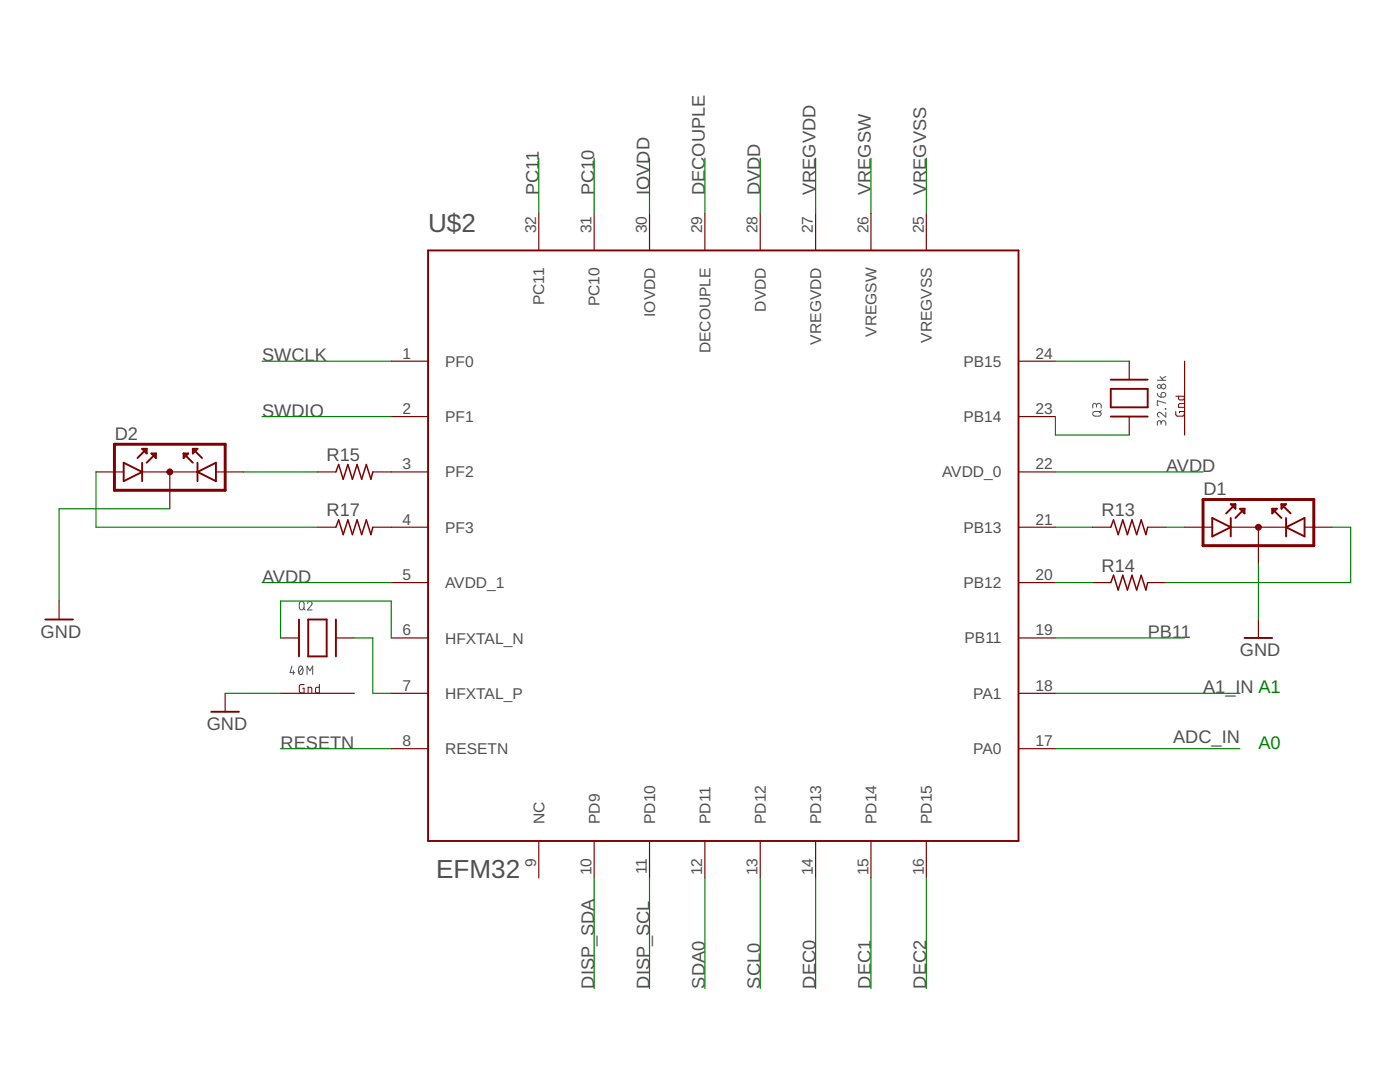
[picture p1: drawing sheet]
<svg xmlns="http://www.w3.org/2000/svg" width="279mm" height="216mm" viewBox="0 0 279 216" stroke-linecap="round" stroke-linejoin="round" font-family="sans-serif">
<g fill="none" stroke="#505050" stroke-width=".2">
<path d="M231 78.5a.73 .73 0 0 0 .7 .7M231 75.9h1.7M231.5 75.1l.6 .8M231.8 78.4a.48 .48 0 0 1 .8 .2 .48 .48 0 0 1-.4 .6h-.5zM232.7 75.1l-.8 .4M218.2 82.2l1.1-.1a.47 .47 0 0 1 .5 .5 .47 .47 0 0 1-.5 .4l-1.1-.1-.1-.3zM218.8 81a.48 .48 0 0 1 .5-.5 .48 .48 0 0 1 .5 .5v.4M218.8 81.2v-.3a.37 .37 0 0 0-.3-.4 .37 .37 0 0 0-.4 .4v.5M219.8 81.9l-.4 .4M231.7 84.4a.48 .48 0 0 1 .5-.5 .48 .48 0 0 1 .5 .5v.5M231.7 84.7v-.4a.37 .37 0 0 0-.4-.4 .37 .37 0 0 0-.3 .4v.6M232.6 81.6h.1z"/>
<path d="M232.7 82.3v.9l-1-.8a.46 .46 0 0 0-.7 .2 .46 .46 0 0 0 .3 .6M232.7 80.4l-1.7-.4v.9h.2M58.3 132.9l-.4 1.3h.9M58.5 133.8v.8M59.8 133l.2-.1a1 1 0 0 1 0 1.7 1.06 1.06 0 0 1-.2-1.6zM59.9 120.1l.5-.1 .2 .3a1.38 1.38 0 0 1-.1 1.3l-.3 .1-.3-.1a1.38 1.38 0 0 1-.1-1.3zM60.4 133.3l-.8 .9M60.5 121.3l.4 .4M61.3 134.6v-1.7l.5 .9 .6-.9v1.7M61.4 120.4a.46 .46 0 0 1 .6-.4 .46 .46 0 0 1 .1 .8l-.7 .9h.9"/>
<circle cx="231.3" cy="77.1" r=".37"/>
<circle cx="232.2" cy="77.1" r=".47"/>
</g>
<g fill="none" stroke="#800000" stroke-width=".23">
<path d="M107.5 42.6v7.4M118.6 42.6v7.4M129.6 42.6v7.4M140.7 42.6v7.4M151.7 42.6v7.4M162.8 42.6v7.4M173.8 42.6v7.4M184.9 42.6v7.4M78.1 72.1h7.3M203.3 72.1h7.3M225.4 72.1v3.7M236.4 72.1v14.7"/>
<path d="M19.2 94.2h5.5M28.4 94.2h11M33.9 94.2v7.3M43.1 94.2h5.5M63.4 94.2h3.6M74.4 94.2h11M78.1 83.1h7.3M203.3 83.1h7.3M203.3 94.2h7.3M225.4 83.1v3.7M11.8 119.9v3.7M63.4 105.2h3.6"/>
<path d="M74.4 105.2h11M78.1 116.2h7.3M203.3 105.2h7.3M203.3 116.2h7.3M218 105.2h3.7M218 116.2h3.7M229 105.2h3.7M229 116.2h3.7M236.4 105.2h5.5M245.6 105.2h11.1M251.1 105.2v7.4M260.3 105.2h5.6"/>
<path d="M44.9 138.3v3.7M56 127.3h3.7M56 138.3h14.7M67 127.3h3.7M78.1 127.3h7.3M78.1 138.3h7.3M203.3 127.3h7.3M203.3 138.3h7.3M251.1 123.6v3.7M78.1 149.4h7.3M203.3 149.4h7.3M107.5 167.8v7.4"/>
<path d="M118.6 167.8v7.4M129.6 167.8v7.4M140.7 167.8v7.4M151.7 167.8v7.4M162.8 167.8v7.4M173.8 167.8v7.4M184.9 167.8v7.4"/>
</g>
<g fill="none" stroke="#800000" stroke-width=".38">
<path d="M85.4 50h117.9v117.8h-117.9zM221.7 75.8h7.3M221.7 77.6h7.3v3.7h-7.3zM24.7 92.3l3.7 1.9-3.7 1.8zM28.4 92.3v3.7M28.4 89.6h.9v.9zM29.3 89.6l-1.9 1.8M30.2 90.5h.9v.9zM31.1 90.5l-1.8 1.8M36.6 90.5h1l-1 .9zM36.6 90.5l1.9 1.8M38.5 89.6h.9l-.9 .9z"/>
<path d="M38.5 89.6l1.8 1.8M39.4 94.2l3.7-1.9v3.7zM39.4 92.3v3.7M221.7 83.1h7.3M241.9 103.4l3.7 1.8-3.7 1.8zM245.6 103.4v3.6M245.6 100.6h.9v.9zM246.5 100.6l-1.8 1.8M247.5 101.5h.9v.9zM248.4 101.5l-1.9 1.9M253.9 101.5h.9l-.9 .9zM253.9 101.5l1.8 1.9"/>
<path d="M255.7 100.6h1l-1 .9zM255.7 100.6l1.9 1.8M256.7 105.2l3.6-1.8v3.6zM256.7 103.4v3.6M9 123.6h5.6M59.7 123.6v7.4M61.5 123.6h3.7v7.4h-3.7zM67 123.6v7.4M248.4 127.3h5.5M42.2 142h5.5"/>
</g>
<path d="M234.7 79.1h1.6v.5l-.2 .2h-.7l-.2-.2v-.5M234.7 82.1v.7l.2 .2h1.2l.2-.2v-.7h-.9v.3M236.3 80.5h-.8l-.3 .3v.5h1.1M60.7 136.6h-.7l-.2 .2-.1 1.1 .3 .3 .7 .1v-1h-.3M61.5 138.3v-1.2l.7 .2v1M63.7 136.6v1.7h-.6l-.1-.3v-.7l.1-.1 .6-.1" fill="none" stroke="#800000" stroke-width=".2"/>
<path d="M22.8 88.6h22.1v9.2h-22.1zM240.1 99.7h22.1v9.2h-22.1z" fill="none" stroke="#800000" stroke-width=".59"/>
<g fill="#800000" stroke="#800000" stroke-width=".2">
<path d="M250.8 104.8a.58 .58 0 0 1 .9 .2 .58 .58 0 0 1-.5 .8 .58 .58 0 0 1-.7-.6l.7-.1 .1 .2-.8-.1z" fill-rule="evenodd"/>
<path d="M33.5 93.7a.59 .59 0 0 1 .9 .2 .59 .59 0 0 1-.4 .8 .59 .59 0 0 1-.7-.5h.4l.2-.2 .1 .2h-.7z" fill-rule="evenodd"/>
</g>
<path d="M67 94.2l.6-1.5 .9 2.9 .9-2.9 .9 2.9 1-2.9 .9 2.9 .9-2.9 .9 2.9 .4-1.4M67 105.2l.6-1.5 .9 3 .9-3 .9 3 1-3 .9 3 .9-3 .9 3 .4-1.5M221.7 105.2l.5-1.5 1 3 .9-3 .9 3 .9-3 .9 3 1-3 .9 3 .3-1.5M221.7 116.2l.5-1.4 1 2.9 .9-2.9 .9 2.9 .9-2.9 .9 2.9 1-2.9 .9 2.9 .3-1.5" fill="none" stroke="#800000" stroke-width=".3"/>
<g fill="none" stroke="#008000" stroke-width=".23">
<path d="M107.5 31.6v11M118.6 31.6v11M129.6 31.6v11M140.7 31.6v11M151.7 31.6v11M162.8 31.6v11M173.8 31.6v11M184.9 31.6v11M52.3 72.1h25.8M210.6 72.1h14.8M19.2 94.2v11h44.2M48.6 94.2h14.8"/>
<path d="M52.3 83.1h25.8M210.6 83.1v3.7h14.8M210.6 94.2h29.5M33.9 101.5h-22.1v18.4M52.3 116.2h25.8M210.6 105.2h7.4M210.6 116.2h7.4M232.7 105.2h3.7M251.1 112.6v11M265.9 105.2h3.7v11h-36.9M44.9 138.3h11.1M56 127.3v-7.4h22.1v7.4"/>
<path d="M70.7 127.3h3.7v11h3.7M210.6 138.3h36.9M210.6 127.3h25.8M56 149.4h22.1M210.6 149.4h36.9M118.6 175.2v22.1M129.6 175.2v22.1M140.7 175.2v22.1M151.7 175.2v22.1M162.8 175.2v22.1M173.8 175.2v22.1M184.9 175.2v22.1"/>
</g>
<g font-size="5.2" fill="#505050">
<text x="85.4" y="46.3">U$2</text>
<text x="87.1" y="175.2">EFM32</text>
</g>
<g font-size="3.6" fill="#505050">
<text x="107.5" y="38.9" transform="rotate(-90 107.5 38.9)">PC11</text>
<text x="118.6" y="38.9" transform="rotate(-90 118.6 38.9)">PC10</text>
<text x="129.6" y="38.9" transform="rotate(-90 129.6 38.9)">IOVDD</text>
<text x="140.7" y="38.9" transform="rotate(-90 140.7 38.9)">DECOUPLE</text>
<text x="151.7" y="38.9" transform="rotate(-90 151.7 38.9)">DVDD</text>
<text x="162.8" y="38.9" transform="rotate(-90 162.8 38.9)">VREGVDD</text>
<text x="173.8" y="38.9" transform="rotate(-90 173.8 38.9)">VREGSW</text>
<text x="184.9" y="38.9" transform="rotate(-90 184.9 38.9)">VREGVSS</text>
<text x="52.3" y="72.1">SWCLK</text>
<text x="52.3" y="83.1">SWDIO</text>
<text x="22.9" y="87.7">D2</text>
<text x="65.2" y="92">R15</text>
<text x="232.7" y="94.2">AVDD</text>
<text x="240.2" y="98.8">D1</text>
<text x="65.2" y="103">R17</text>
<text x="219.8" y="103">R13</text>
<text x="52.3" y="116.3">AVDD</text>
<text x="219.8" y="114.1">R14</text>
<text x="8.1" y="127.3">GND</text>
<text x="229" y="127.3">PB11</text>
<text x="247.5" y="131">GND</text>
<text x="240.1" y="138.3">A1_IN A1</text>
<text x="41.3" y="145.7">GND</text>
<text x="56" y="149.4">RESETN</text>
<text x="234.1" y="148.3">ADC_IN</text>
<text x="118.6" y="197.3" transform="rotate(-90 118.6 197.3)">DISP_SDA</text>
<text x="129.6" y="197.3" transform="rotate(-90 129.6 197.3)">DISP_SCL</text>
<text x="140.7" y="197.3" transform="rotate(-90 140.7 197.3)">SDA0</text>
<text x="151.7" y="197.3" transform="rotate(-90 151.7 197.3)">SCL0</text>
<text x="162.8" y="197.3" transform="rotate(-90 162.8 197.3)">DEC0</text>
<text x="173.8" y="197.3" transform="rotate(-90 173.8 197.3)">DEC1</text>
<text x="184.9" y="197.3" transform="rotate(-90 184.9 197.3)">DEC2</text>
</g>
<text font-size="3.6" fill="#008000" x="251.1" y="149.4">A0</text>
<g font-size="3.1" fill="#505050">
<text x="107" y="46.6" transform="rotate(-90 107 46.6)">32</text>
<text x="118.1" y="46.6" transform="rotate(-90 118.1 46.6)">31</text>
<text x="129.1" y="46.6" transform="rotate(-90 129.1 46.6)">30</text>
<text x="140.2" y="46.6" transform="rotate(-90 140.2 46.6)">29</text>
<text x="151.2" y="46.6" transform="rotate(-90 151.2 46.6)">28</text>
<text x="162.3" y="46.6" transform="rotate(-90 162.3 46.6)">27</text>
<text x="173.3" y="46.6" transform="rotate(-90 173.3 46.6)">26</text>
<text x="184.3" y="46.6" transform="rotate(-90 184.3 46.6)">25</text>
<text x="108.6" y="60.9" transform="rotate(-90 108.6 60.9)">PC11</text>
<text x="119.7" y="61.2" transform="rotate(-90 119.7 61.2)">PC10</text>
<text x="130.7" y="63.2" transform="rotate(-90 130.7 63.2)">IOVDD</text>
<text x="152.8" y="62.2" transform="rotate(-90 152.8 62.2)">DVDD</text>
<text x="80.3" y="71.6">1</text>
<text x="141.8" y="70.5" transform="rotate(-90 141.8 70.5)">DECOUPLE</text>
<text x="163.9" y="68.8" transform="rotate(-90 163.9 68.8)">VREGVDD</text>
<text x="174.9" y="67.2" transform="rotate(-90 174.9 67.2)">VREGSW</text>
<text x="186" y="68.4" transform="rotate(-90 186 68.4)">VREGVSS</text>
<text x="206.7" y="71.6">24</text>
<text x="88.8" y="73.2">PF0</text>
<text x="192.3" y="73.2">PB15</text>
<text x="80.3" y="82.6">2</text>
<text x="206.7" y="82.6">23</text>
<text x="88.8" y="84.2">PF1</text>
<text x="192.3" y="84.2">PB14</text>
<text x="80.3" y="93.6">3</text>
<text x="88.8" y="95.3">PF2</text>
<text x="188" y="95.3">AVDD_0</text>
<text x="206.7" y="93.6">22</text>
<text x="80.3" y="104.7">4</text>
<text x="88.8" y="106.3">PF3</text>
<text x="192.3" y="106.3">PB13</text>
<text x="206.7" y="104.7">21</text>
<text x="80.3" y="115.7">5</text>
<text x="88.8" y="117.4">AVDD_1</text>
<text x="192.3" y="117.3">PB12</text>
<text x="206.7" y="115.7">20</text>
<text x="80.3" y="126.8">6</text>
<text x="88.8" y="128.4">HFXTAL_N</text>
<text x="192.5" y="128.4">PB11</text>
<text x="206.7" y="126.8">19</text>
<text x="80.3" y="137.8">7</text>
<text x="206.7" y="137.8">18</text>
<text x="88.8" y="139.5">HFXTAL_P</text>
<text x="194.2" y="139.4">PA1</text>
<text x="80.3" y="148.9">8</text>
<text x="206.7" y="148.9">17</text>
<text x="88.8" y="150.5">RESETN</text>
<text x="194.2" y="150.5">PA0</text>
<text x="108.6" y="164.4" transform="rotate(-90 108.6 164.4)">NC</text>
<text x="119.7" y="164.4" transform="rotate(-90 119.7 164.4)">PD9</text>
<text x="130.7" y="164.4" transform="rotate(-90 130.7 164.4)">PD10</text>
<text x="141.8" y="164.4" transform="rotate(-90 141.8 164.4)">PD11</text>
<text x="152.8" y="164.4" transform="rotate(-90 152.8 164.4)">PD12</text>
<text x="163.9" y="164.4" transform="rotate(-90 163.9 164.4)">PD13</text>
<text x="174.9" y="164.4" transform="rotate(-90 174.9 164.4)">PD14</text>
<text x="186" y="164.4" transform="rotate(-90 186 164.4)">PD15</text>
<text x="107" y="172.9" transform="rotate(-90 107 172.9)">9</text>
<text x="118.1" y="174.7" transform="rotate(-90 118.1 174.7)">10</text>
<text x="129.1" y="174.4" transform="rotate(-90 129.1 174.4)">11</text>
<text x="140.2" y="174.7" transform="rotate(-90 140.2 174.7)">12</text>
<text x="151.2" y="174.7" transform="rotate(-90 151.2 174.7)">13</text>
<text x="162.3" y="174.7" transform="rotate(-90 162.3 174.7)">14</text>
<text x="173.3" y="174.7" transform="rotate(-90 173.3 174.7)">15</text>
<text x="184.3" y="174.7" transform="rotate(-90 184.3 174.7)">16</text>
</g>
</svg>
